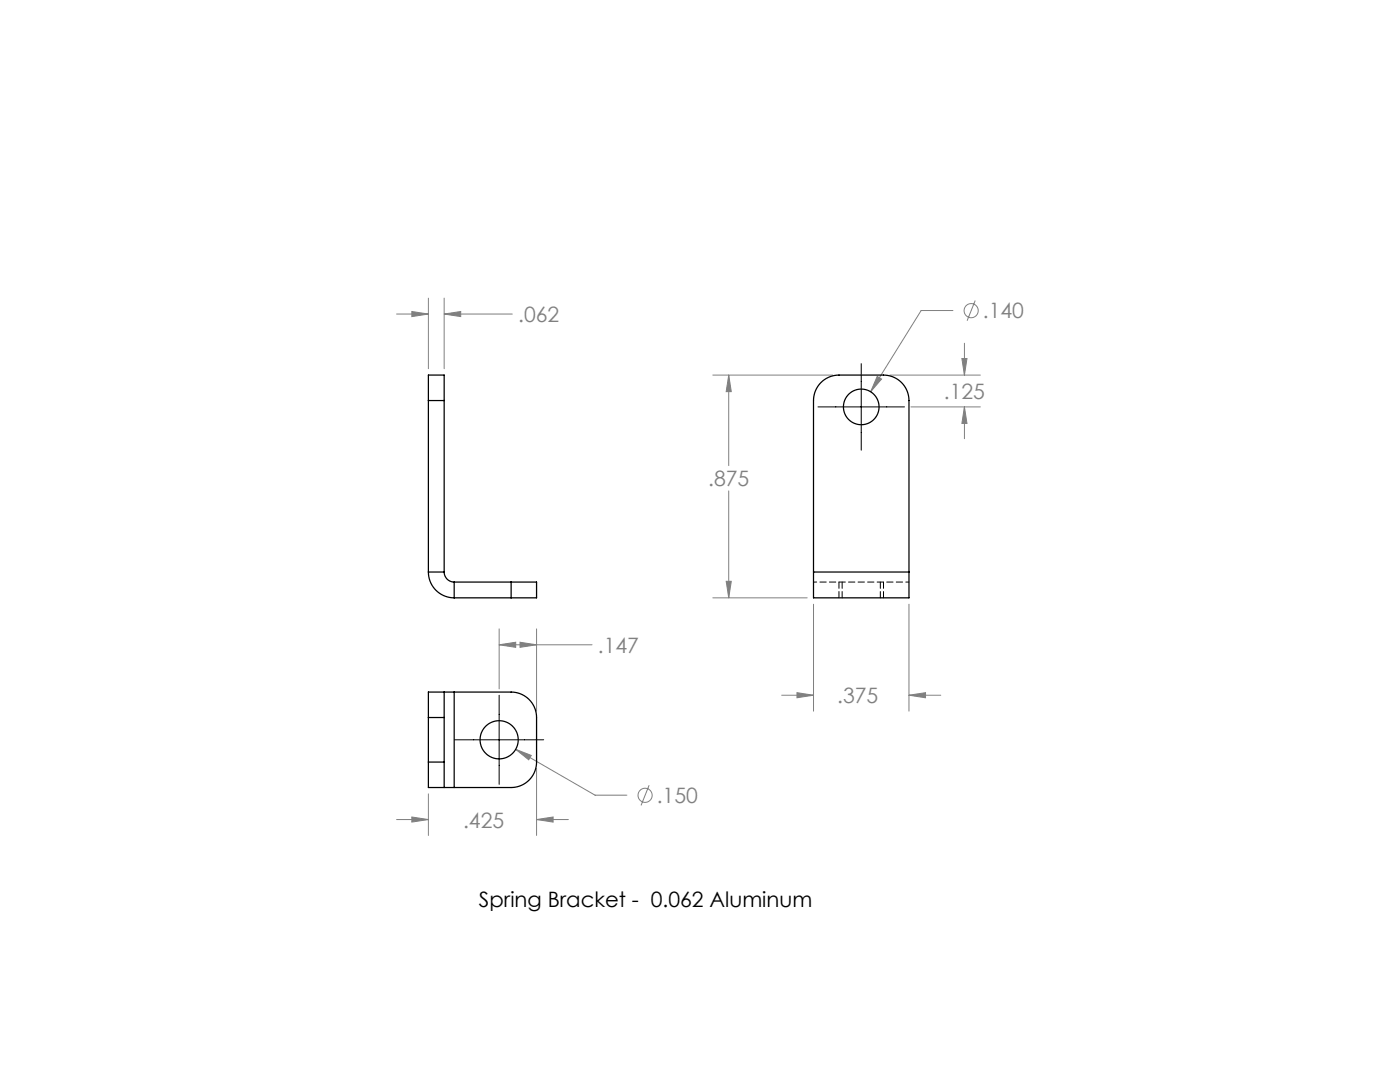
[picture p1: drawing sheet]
<svg xmlns="http://www.w3.org/2000/svg" width="279mm" height="216mm" viewBox="0 0 279 216" stroke-linecap="round" stroke-linejoin="round" font-family="sans-serif">
<g fill="none" stroke="#808080" stroke-width=".2">
<path d="M85.5 59.5v14.1M88.6 59.5v14.1M194.6 60l-1.6 4M79.1 62.7h6.4M82.2 62.2l3.3 .5-3.3 .5zM88.6 62.7l3.3-.5v1zM88.6 62.7h13.6M142.3 74.8h23.9M145.4 74.8l.5 3.3h-1zM145.4 74.8v18.1M175.1 75.1l.8 .5-2.1 2.6zM177.6 74.8h18"/>
<path d="M190.2 62h-6.4l-10 16.2M192 71.5h1l-.5 3.3zM192.5 68.5v6.3M145.4 97.9v21.4M181.8 81.2h13.8M192.5 81.2l.5 3.3h-1zM192.5 81.2v6.3M142.3 119.3h18.8M144.9 116h1l-.5 3.3zM99.6 128.7l3.3-.5v1zM99.6 125.5v12M99.6 128.7h18.6"/>
<path d="M103.8 128.2l3.3 .5-3.3 .5zM107.1 125.5v16.4M156 138.7h6.4M159.1 138.2l3.3 .5-3.3 .5zM162.4 120.6v21.3M181.4 138.7l3.3-.5v1zM181.4 120.6v21.3M181.4 138.7h6.4M85.5 158.4v8.3M102.9 149.5l3.1 1.2-.5 .9zM102.9 149.5l15.9 9.2h6.3M107.1 153.3v13.4"/>
<path d="M129.5 156.7l-1.6 4M79.1 163.5h6.4M82.2 163l3.3 .5-3.3 .5zM107.1 163.5l3.3-.5v1zM107.1 163.5h6.3"/>
<circle cx="193.8" cy="62" r="1.41"/>
<circle cx="128.7" cy="158.7" r="1.41"/>
</g>
<path d="M171.9 72.6v17.2M163.2 81.2h17.3M99.6 138.7v17.8M90.7 147.6h17.8" fill="none" stroke="#000" stroke-width=".2"/>
<path d="M88.6 62.7l3.3-.5v1zM82.2 62.2l3.3 .5-3.3 .5zM175.1 75.1l-1.3 3.1 2.1-2.6zM159.1 138.2l3.3 .5-3.3 .5zM181.4 138.7l3.3-.5v1zM144.9 116h1l-.5 3.3zM145.4 74.8l.5 3.3h-1zM192.5 81.2l.5 3.3h-1zM192 71.5h1l-.5 3.3zM102.9 149.5l2.6 2.1 .5-.9zM99.6 128.7l3.3-.5v1zM103.8 128.2l3.3 .5-3.3 .5zM107.1 163.5l3.3-.5v1zM82.2 163l3.3 .5-3.3 .5z" fill="#808080"/>
<g fill="none" stroke="#000" stroke-width=".25">
<path d="M85.5 79.9v-5.1h3.1v5.1M85.5 79.9v34.2M85.5 79.9h3.1M88.6 79.9v34.2M85.5 114.1a5.1 5.1 0 0 0 5.1 5.2M85.5 114.1h3.1M88.6 114.1a2 2 0 0 0 2 2M90.6 116.1v3.2M90.6 116.1h11.4M90.6 119.3h11.4M102 116.1h5.1v3.2h-5.1M102 116.1v3.2"/>
<path d="M162.4 114.1v-34.2a5.1 5.1 0 0 1 5-5.1h8.9a5.1 5.1 0 0 1 5.1 5.1v34.2M162.4 114.1v5.2h19v-5.2M162.4 114.1h19M88.6 138.1v5.1M88.6 138.1h-3.1v5.1M88.6 138.1h2M90.6 138.1h11.4a5.1 5.1 0 0 1 5.1 5.1v8.9a5.1 5.1 0 0 1-5.1 5h-11.4M90.6 138.1v19M85.5 152.1v5h3.1M85.5 143.2v8.9M85.5 152.1h3.1M85.5 143.2h3.1"/>
<path d="M88.6 152.1v5M88.6 157.1h2M88.6 143.2v8.9"/>
<circle cx="171.9" cy="81.2" r="3.6"/>
<circle cx="99.6" cy="147.6" r="3.8"/>
</g>
<path d="M181.4 116.1h-19" fill="none" stroke="#000" stroke-width=".2" stroke-dasharray="1.3 .6" stroke-dashoffset=".6"/>
<path d="M167.4 119.3v-3.2M168.1 116.1v3.2M175.7 119.3v-3.2M176.3 116.1v3.2" fill="none" stroke="#000" stroke-width=".2" stroke-dasharray="1.3 .6"/>
<g font-size="4.2" fill="#808080">
<text x="103.4" y="64.3">.062</text>
<text x="196.1" y="63.5">.140</text>
<text x="188.4" y="79.7">.125</text>
<text x="141.3" y="97">.875</text>
<text x="119.3" y="130.3">.147</text>
<text x="167.1" y="140.3">.375</text>
<text x="131.1" y="160.2">.150</text>
<text x="92.4" y="165.1">.425</text>
</g>
<text font-size="4.2" x="95.6" y="181.1">Spring Bracket - 0.062 Aluminum</text>
</svg>
